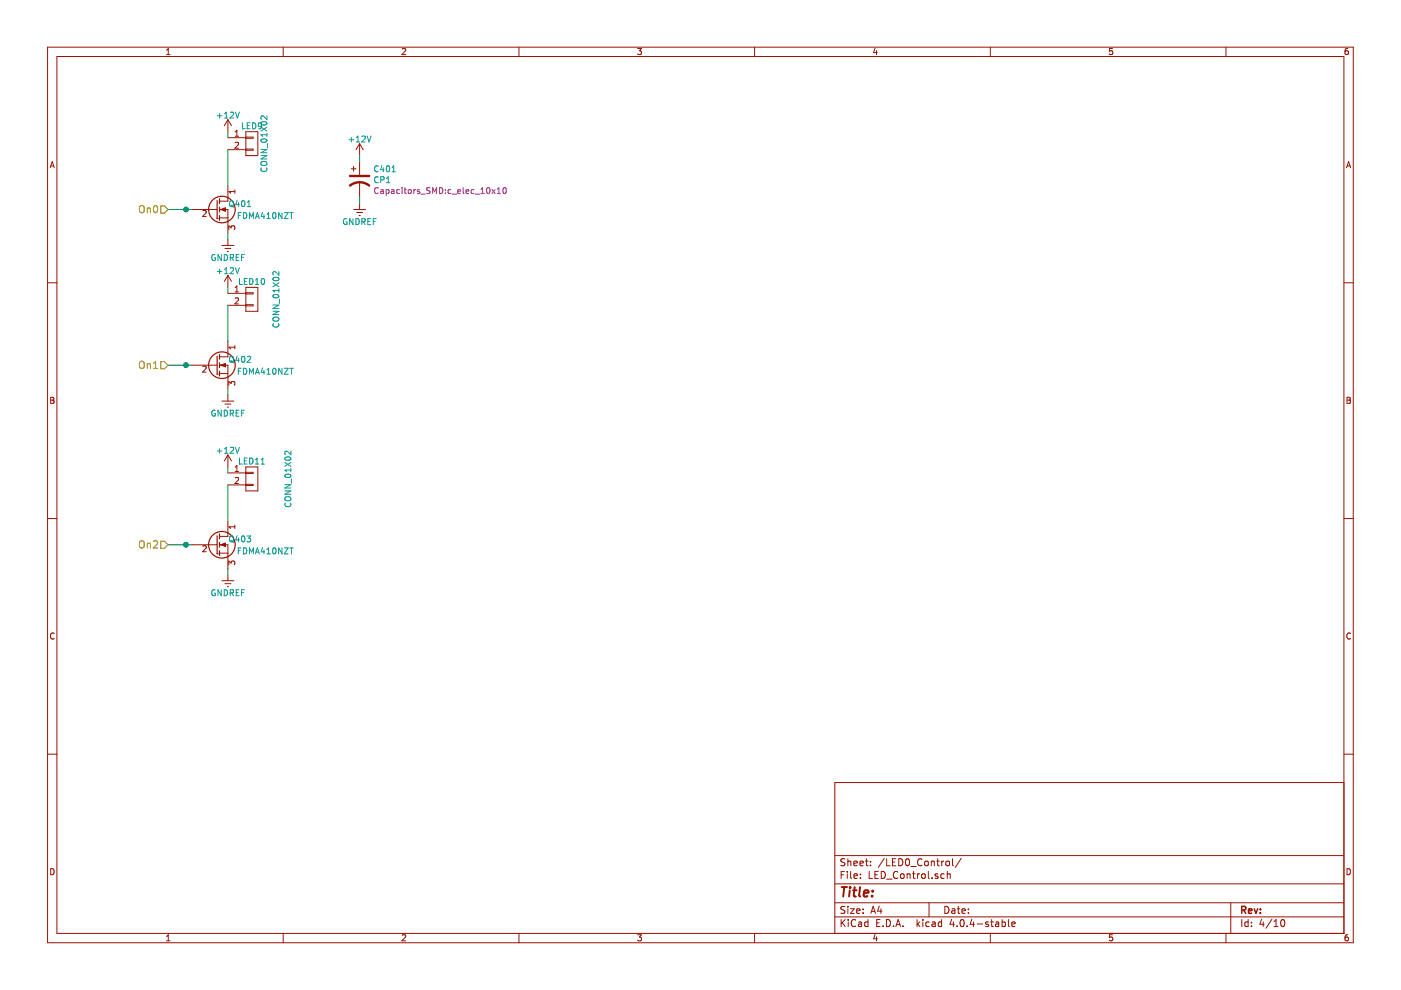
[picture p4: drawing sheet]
EESchema Schematic File Version 2
LIBS:power
LIBS:device
LIBS:transistors
LIBS:conn
LIBS:linear
LIBS:regul
LIBS:74xx
LIBS:cmos4000
LIBS:adc-dac
LIBS:memory
LIBS:xilinx
LIBS:microcontrollers
LIBS:dsp
LIBS:microchip
LIBS:analog_switches
LIBS:motorola
LIBS:texas
LIBS:intel
LIBS:audio
LIBS:interface
LIBS:digital-audio
LIBS:philips
LIBS:display
LIBS:cypress
LIBS:siliconi
LIBS:opto
LIBS:atmel
LIBS:contrib
LIBS:valves
LIBS:HouseParts
LIBS:ESP8266
LIBS:relays
LIBS:g5v2
LIBS:LED_Alarm-cache
EELAYER 25 0
EELAYER END
$Descr A4 11693 8268
encoding utf-8
Sheet 4 10
Title ""
Date ""
Rev ""
Comp ""
Comment1 ""
Comment2 ""
Comment3 ""
Comment4 ""
$EndDescr
$Comp
L Q_NMOS_DGS Q401
U 1 1
P 1800 1750
AR Path="/57DD9D46/57DD9DC5" Ref="Q401"  Part="1" 
AR Path="/57DDA00F/57DD9DC5" Ref="Q501"  Part="1" 
AR Path="/57DDA042/57DD9DC5" Ref="Q601"  Part="1" 
AR Path="/57DDA0A5/57DD9DC5" Ref="Q701"  Part="1" 
AR Path="/57DDACE8/57DD9DC5" Ref="Q801"  Part="1" 
F 0 "Q401" H 2100 1800 50  0000 R CNN
F 1 "FDMA410NZT" H 2450 1700 50  0000 R CNN
F 2 "HouseFootprints:MicroFET-6" H 2000 1850 50  0001 C CNN
F 3 "" H 1800 1750 50  0000 C CNN
F 4 "FDMA410NZT" H 1800 1750 60  0001 C CNN "MFP"
F 5 "MicroFet 2x2" H 1800 1750 60  0001 C CNN "Package"
F 6 "No" H 1800 1750 60  0001 C CNN "Critical"
	1    1800 1750
	1    0    0    -1  
$EndComp
$Comp
L GNDREF #PWR027
U 1 1
P 1900 2000
AR Path="/57DD9D46/57DD9DEF" Ref="#PWR027"  Part="1" 
AR Path="/57DDA00F/57DD9DEF" Ref="#PWR035"  Part="1" 
AR Path="/57DDA042/57DD9DEF" Ref="#PWR043"  Part="1" 
AR Path="/57DDA0A5/57DD9DEF" Ref="#PWR051"  Part="1" 
AR Path="/57DDACE8/57DD9DEF" Ref="#PWR059"  Part="1" 
F 0 "#PWR059" H 1900 1750 50  0001 C CNN
F 1 "GNDREF" H 1900 1850 50  0000 C CNN
F 2 "" H 1900 2000 50  0000 C CNN
F 3 "" H 1900 2000 50  0000 C CNN
	1    1900 2000
	1    0    0    -1  
$EndComp
Wire Wire Line
	1900 2000 1900 1950
$Comp
L CONN_01X02 LED9
U 1 1
P 2100 1200
AR Path="/57DD9D46/57DD9E09" Ref="LED9"  Part="1" 
AR Path="/57DDA00F/57DD9E09" Ref="LED3"  Part="1" 
AR Path="/57DDA042/57DD9E09" Ref="LED12"  Part="1" 
AR Path="/57DDA0A5/57DD9E09" Ref="LED0"  Part="1" 
AR Path="/57DDACE8/57DD9E09" Ref="LED5"  Part="1" 
F 0 "LED9" H 2100 1350 50  0000 C CNN
F 1 "CONN_01X02" V 2200 1200 50  0000 C CNN
F 2 "Pin_Headers:Pin_Header_Straight_1x02" H 2100 1200 50  0001 C CNN
F 3 "" H 2100 1200 50  0000 C CNN
F 4 "No" H 2100 1200 60  0001 C CNN "Critical"
	1    2100 1200
	1    0    0    -1  
$EndComp
Wire Wire Line
	1900 1250 1900 1550
$Comp
L +12V #PWR028
U 1 1
P 1900 1100
AR Path="/57DD9D46/57DD9E42" Ref="#PWR028"  Part="1" 
AR Path="/57DDA00F/57DD9E42" Ref="#PWR036"  Part="1" 
AR Path="/57DDA042/57DD9E42" Ref="#PWR044"  Part="1" 
AR Path="/57DDA0A5/57DD9E42" Ref="#PWR052"  Part="1" 
AR Path="/57DDACE8/57DD9E42" Ref="#PWR060"  Part="1" 
F 0 "#PWR060" H 1900 950 50  0001 C CNN
F 1 "+12V" H 1900 1240 50  0000 C CNN
F 2 "" H 1900 1100 50  0000 C CNN
F 3 "" H 1900 1100 50  0000 C CNN
	1    1900 1100
	1    0    0    -1  
$EndComp
Wire Wire Line
	1900 1100 1900 1150
Text HLabel 1400 1750 0    60   Input ~ 0
On0
Wire Wire Line
	1400 1750 1600 1750
Wire Wire Line
	1900 3300 1900 3250
$Comp
L CONN_01X02 LED10
U 1 1
P 2100 2500
AR Path="/57DD9D46/57DDA2C6" Ref="LED10"  Part="1" 
AR Path="/57DDA00F/57DDA2C6" Ref="LED4"  Part="1" 
AR Path="/57DDA042/57DDA2C6" Ref="LED13"  Part="1" 
AR Path="/57DDA0A5/57DDA2C6" Ref="LED1"  Part="1" 
AR Path="/57DDACE8/57DDA2C6" Ref="LED6"  Part="1" 
F 0 "LED10" H 2100 2650 50  0000 C CNN
F 1 "CONN_01X02" V 2300 2500 50  0000 C CNN
F 2 "Pin_Headers:Pin_Header_Straight_1x02" H 2100 2500 50  0001 C CNN
F 3 "" H 2100 2500 50  0000 C CNN
	1    2100 2500
	1    0    0    -1  
$EndComp
Wire Wire Line
	1900 2550 1900 2850
$Comp
L +12V #PWR029
U 1 1
P 1900 2400
AR Path="/57DD9D46/57DDA2CD" Ref="#PWR029"  Part="1" 
AR Path="/57DDA00F/57DDA2CD" Ref="#PWR037"  Part="1" 
AR Path="/57DDA042/57DDA2CD" Ref="#PWR045"  Part="1" 
AR Path="/57DDA0A5/57DDA2CD" Ref="#PWR053"  Part="1" 
AR Path="/57DDACE8/57DDA2CD" Ref="#PWR061"  Part="1" 
F 0 "#PWR061" H 1900 2250 50  0001 C CNN
F 1 "+12V" H 1900 2540 50  0000 C CNN
F 2 "" H 1900 2400 50  0000 C CNN
F 3 "" H 1900 2400 50  0000 C CNN
	1    1900 2400
	1    0    0    -1  
$EndComp
Wire Wire Line
	1900 2400 1900 2450
Text HLabel 1400 3050 0    60   Input ~ 0
On1
Wire Wire Line
	1400 3050 1600 3050
$Comp
L GNDREF #PWR030
U 1 1
P 1900 4800
AR Path="/57DD9D46/57DDA338" Ref="#PWR030"  Part="1" 
AR Path="/57DDA00F/57DDA338" Ref="#PWR038"  Part="1" 
AR Path="/57DDA042/57DDA338" Ref="#PWR046"  Part="1" 
AR Path="/57DDA0A5/57DDA338" Ref="#PWR054"  Part="1" 
AR Path="/57DDACE8/57DDA338" Ref="#PWR062"  Part="1" 
F 0 "#PWR062" H 1900 4550 50  0001 C CNN
F 1 "GNDREF" H 1900 4650 50  0000 C CNN
F 2 "" H 1900 4800 50  0000 C CNN
F 3 "" H 1900 4800 50  0000 C CNN
	1    1900 4800
	1    0    0    -1  
$EndComp
Wire Wire Line
	1900 4800 1900 4750
$Comp
L CONN_01X02 LED11
U 1 1
P 2100 4000
AR Path="/57DD9D46/57DDA33F" Ref="LED11"  Part="1" 
AR Path="/57DDA00F/57DDA33F" Ref="LED7"  Part="1" 
AR Path="/57DDA042/57DDA33F" Ref="LED14"  Part="1" 
AR Path="/57DDA0A5/57DDA33F" Ref="LED2"  Part="1" 
AR Path="/57DDACE8/57DDA33F" Ref="LED8"  Part="1" 
F 0 "LED11" H 2100 4150 50  0000 C CNN
F 1 "CONN_01X02" V 2400 4000 50  0000 C CNN
F 2 "Pin_Headers:Pin_Header_Straight_1x02" H 2100 4000 50  0001 C CNN
F 3 "" H 2100 4000 50  0000 C CNN
	1    2100 4000
	1    0    0    -1  
$EndComp
Wire Wire Line
	1900 4050 1900 4350
$Comp
L +12V #PWR031
U 1 1
P 1900 3900
AR Path="/57DD9D46/57DDA346" Ref="#PWR031"  Part="1" 
AR Path="/57DDA00F/57DDA346" Ref="#PWR039"  Part="1" 
AR Path="/57DDA042/57DDA346" Ref="#PWR047"  Part="1" 
AR Path="/57DDA0A5/57DDA346" Ref="#PWR055"  Part="1" 
AR Path="/57DDACE8/57DDA346" Ref="#PWR063"  Part="1" 
F 0 "#PWR063" H 1900 3750 50  0001 C CNN
F 1 "+12V" H 1900 4040 50  0000 C CNN
F 2 "" H 1900 3900 50  0000 C CNN
F 3 "" H 1900 3900 50  0000 C CNN
	1    1900 3900
	1    0    0    -1  
$EndComp
Wire Wire Line
	1900 3900 1900 3950
Text HLabel 1400 4550 0    60   Input ~ 0
On2
Wire Wire Line
	1400 4550 1600 4550
$Comp
L GNDREF #PWR032
U 1 1
P 1900 3300
AR Path="/57DD9D46/57DDA2BF" Ref="#PWR032"  Part="1" 
AR Path="/57DDA00F/57DDA2BF" Ref="#PWR040"  Part="1" 
AR Path="/57DDA042/57DDA2BF" Ref="#PWR048"  Part="1" 
AR Path="/57DDA0A5/57DDA2BF" Ref="#PWR056"  Part="1" 
AR Path="/57DDACE8/57DDA2BF" Ref="#PWR064"  Part="1" 
F 0 "#PWR064" H 1900 3050 50  0001 C CNN
F 1 "GNDREF" H 1900 3150 50  0000 C CNN
F 2 "" H 1900 3300 50  0000 C CNN
F 3 "" H 1900 3300 50  0000 C CNN
	1    1900 3300
	1    0    0    -1  
$EndComp
$Comp
L Q_NMOS_DGS Q402
U 1 1
P 1800 3050
AR Path="/57DD9D46/57DECFD1" Ref="Q402"  Part="1" 
AR Path="/57DDA00F/57DECFD1" Ref="Q502"  Part="1" 
AR Path="/57DDA042/57DECFD1" Ref="Q602"  Part="1" 
AR Path="/57DDA0A5/57DECFD1" Ref="Q702"  Part="1" 
AR Path="/57DDACE8/57DECFD1" Ref="Q802"  Part="1" 
F 0 "Q402" H 2100 3100 50  0000 R CNN
F 1 "FDMA410NZT" H 2450 3000 50  0000 R CNN
F 2 "HouseFootprints:MicroFET-6" H 2000 3150 50  0001 C CNN
F 3 "" H 1800 3050 50  0000 C CNN
F 4 "FDMA410NZT" H 1800 3050 60  0001 C CNN "MFP"
F 5 "MicroFet 2x2" H 1800 3050 60  0001 C CNN "Package"
F 6 "No" H 1800 3050 60  0001 C CNN "Critical"
	1    1800 3050
	1    0    0    -1  
$EndComp
$Comp
L Q_NMOS_DGS Q403
U 1 1
P 1800 4550
AR Path="/57DD9D46/57DECFFA" Ref="Q403"  Part="1" 
AR Path="/57DDA00F/57DECFFA" Ref="Q503"  Part="1" 
AR Path="/57DDA042/57DECFFA" Ref="Q603"  Part="1" 
AR Path="/57DDA0A5/57DECFFA" Ref="Q703"  Part="1" 
AR Path="/57DDACE8/57DECFFA" Ref="Q803"  Part="1" 
F 0 "Q403" H 2100 4600 50  0000 R CNN
F 1 "FDMA410NZT" H 2450 4500 50  0000 R CNN
F 2 "HouseFootprints:MicroFET-6" H 2000 4650 50  0001 C CNN
F 3 "" H 1800 4550 50  0000 C CNN
F 4 "FDMA410NZT" H 1800 4550 60  0001 C CNN "MFP"
F 5 "MicroFet 2x2" H 1800 4550 60  0001 C CNN "Package"
F 6 "No" H 1800 4550 60  0001 C CNN "Critical"
	1    1800 4550
	1    0    0    -1  
$EndComp
Connection ~ 1550 4550
Connection ~ 1550 3050
Connection ~ 1550 1750
$Comp
L CP1 C401
U 1 1
P 3000 1500
AR Path="/57DD9D46/57E53674" Ref="C401"  Part="1" 
AR Path="/57DDA00F/57E53674" Ref="C501"  Part="1" 
AR Path="/57DDA042/57E53674" Ref="C601"  Part="1" 
AR Path="/57DDA0A5/57E53674" Ref="C701"  Part="1" 
AR Path="/57DDACE8/57E53674" Ref="C801"  Part="1" 
F 0 "C401" H 3115 1591 50  0000 L CNN
F 1 "CP1" H 3115 1500 50  0000 L CNN
F 2 "Capacitors_SMD:c_elec_10x10" H 3115 1409 50  0000 L CNN
F 3 "" H 3000 1500 50  0000 C CNN
	1    3000 1500
	1    0    0    -1  
$EndComp
$Comp
L +12V #PWR033
U 1 1
P 3000 1300
AR Path="/57DD9D46/57E536D5" Ref="#PWR033"  Part="1" 
AR Path="/57DDA00F/57E536D5" Ref="#PWR041"  Part="1" 
AR Path="/57DDA042/57E536D5" Ref="#PWR049"  Part="1" 
AR Path="/57DDA0A5/57E536D5" Ref="#PWR057"  Part="1" 
AR Path="/57DDACE8/57E536D5" Ref="#PWR065"  Part="1" 
F 0 "#PWR065" H 3000 1150 50  0001 C CNN
F 1 "+12V" H 3000 1440 50  0000 C CNN
F 2 "" H 3000 1300 50  0000 C CNN
F 3 "" H 3000 1300 50  0000 C CNN
	1    3000 1300
	1    0    0    -1  
$EndComp
$Comp
L GNDREF #PWR034
U 1 1
P 3000 1700
AR Path="/57DD9D46/57E536FE" Ref="#PWR034"  Part="1" 
AR Path="/57DDA00F/57E536FE" Ref="#PWR042"  Part="1" 
AR Path="/57DDA042/57E536FE" Ref="#PWR050"  Part="1" 
AR Path="/57DDA0A5/57E536FE" Ref="#PWR058"  Part="1" 
AR Path="/57DDACE8/57E536FE" Ref="#PWR066"  Part="1" 
F 0 "#PWR066" H 3000 1450 50  0001 C CNN
F 1 "GNDREF" H 3000 1550 50  0000 C CNN
F 2 "" H 3000 1700 50  0000 C CNN
F 3 "" H 3000 1700 50  0000 C CNN
	1    3000 1700
	1    0    0    -1  
$EndComp
Wire Wire Line
	3000 1700 3000 1650
Wire Wire Line
	3000 1300 3000 1350
$EndSCHEMATC
